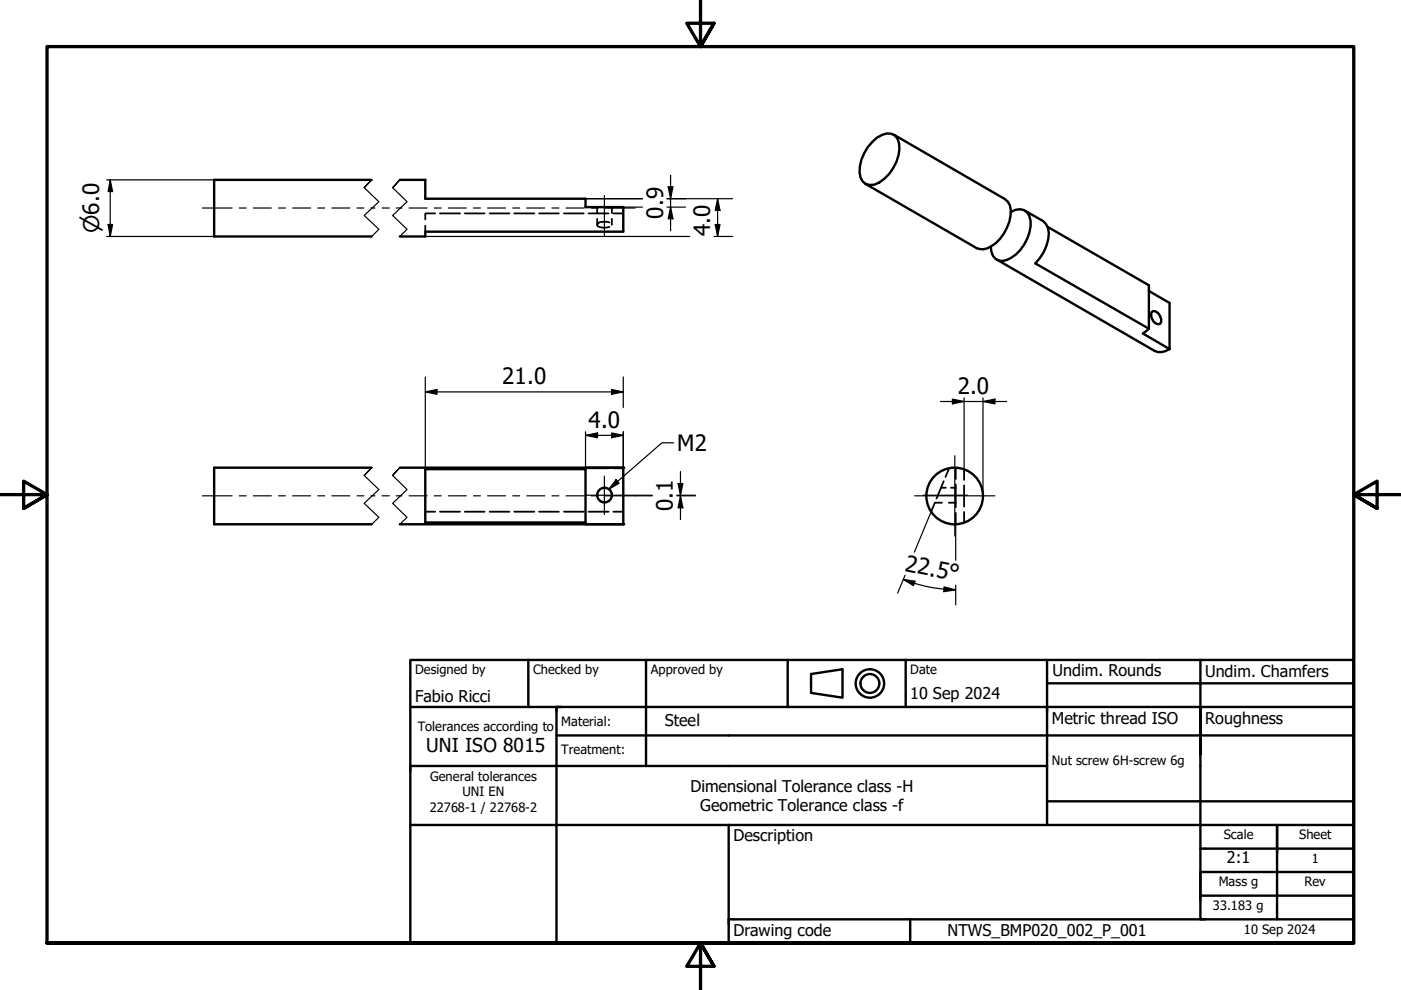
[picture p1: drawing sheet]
<svg xmlns="http://www.w3.org/2000/svg" width="297mm" height="210mm" viewBox="0 0 297 210" stroke-linecap="round" stroke-linejoin="round" font-family="sans-serif">
<!-- layer: Hidden (ISO) -->
<g fill="none" stroke="#000" stroke-width=".38">
<path d="M90.2 47.9v1.2M92.3 45.2h-2.1v1.3M93.3 45.2h4.2M98.6 45.2h4.1M103.8 45.2h4.2M109 45.2h4.3M114.3 45.2h4.2M119.6 45.2h4.2M124.8 45.2h4.2M126.6 47.7l.1 .3a3.1 3.1 0 0 0 2.5 .1M126.6 43.9v1.3M126.6 46.4v1.3"/>
<path d="M129.2 47.2a3.6 3.6 0 0 0-2.5 .1l-.1 .4M129.7 43.9v1.3M129.7 46.4v1.3M130 45.2h2.1M90.2 99.4v.1M92.3 99.3h-2.1M93.3 99.3h4.2M98.6 99.3h4.1M103.8 99.3h4.2M109 99.3h4.3M114.3 99.3h4.2M119.6 99.3h4.2"/>
<path d="M124.8 99.3h4.2M130 99.3h2.1M201.2 99.3l-.7 1.8M202.6 99.2v2.4M204.4 99.5v2.3M90.2 108.5h2.1M93.3 108.5h4.2M98.6 108.5h4.1M103.8 108.5h4.2M109 108.5h4.3M114.3 108.5h4.2M119.6 108.5h4.2"/>
<path d="M124.8 108.5h4.2M130 108.5h2.1M198.2 106.7l-.8 1.8M198.2 106.6h1.5M199.5 103.4h1M200.1 102l-1.5 3.7M201.2 106.6h1.4M201.6 103.4h1M202.6 102.7v4.8M202.6 108.7v2.5M204.4 102.9v4.5M204.4 108.6v2.2"/>
</g>
<!-- layer: Break Line (ISO) -->
<path d="M77.2 39.8l1.6-1.7-1.6 1.7 3.1 3-3.1 2.9 3.1 2.9-1.5 1.5M83.2 39.8l1.6-1.7-1.6 1.7 3.1 3-3.1 2.9 3.1 2.9-1.5 1.5M77.2 100.8l1.6-1.6-1.6 1.6 3.1 3-3.1 2.9 3.1 3-1.5 1.5M83.2 100.8l1.6-1.6-1.6 1.6 3.1 3-3.1 2.9 3.1 3-1.5 1.5" fill="none" stroke="#000" stroke-width=".25"/>
<!-- layer: Visible (ISO) -->
<g fill="none" stroke="#000" stroke-width=".51">
<path d="M78.8 38.1h-33.4v12h33.4M84.8 38.1h5.4v4h33.9v1.8h8v5.2h-41.9v1h-5.4M184.9 30.1a4.6 4.6 0 0 1 4.1-1.7 2.82 2.82 0 0 1 1.7 3.3 9.2 9.2 0 0 1-5.3 7.5 2.43 2.43 0 0 1-3.2-2.7 8.8 8.8 0 0 1 2.7-6.4zM189.5 28.5l23.5 13.7a3.2 3.2 0 0 1 1.2 3.6 8.3 8.3 0 0 1-5.7 7.1l-1.4-.3-23.6-13.6M211.3 55l33.5 19.4a3.2 3.2 0 0 0 3.2-.4M214.3 44.9a2.51 2.51 0 0 1 2.7-.4 2.51 2.51 0 0 1 1.5 2.3 8.8 8.8 0 0 1-5.1 8.4 2.25 2.25 0 0 1-3.2-1.9l-.1-1M217.3 44.7l3.8 2.1a3.5 3.5 0 0 1 1.1 3.9 9.9 9.9 0 0 1-2.7 5.2l24.1 13.8M222.1 48.1l21.5 12.4v9.2M243.6 69.7l-1.3 1 5.7 3.3M243.6 61.7l4.4 2.5v9.8M244.2 66.2l.3-.3a1.89 1.89 0 0 1 1.4 2.8 1.82 1.82 0 0 1-1.7-2.5zM78.8 99.2h-33.4v12h33.4"/>
<path d="M84.8 99.2h47.3M90.2 99.5h33.9v11.3h-33.9zM124.1 99.5v-.3h8v12h-8v-.4M84.8 111.2h47.3"/>
<circle cx="128.2" cy="105" r="1.56"/>
<circle cx="202.4" cy="105.2" r="6"/>
</g>
<g fill="#000">
<circle cx="132.1" cy="99.2" r=".25"/>
<circle cx="132.1" cy="111.2" r=".25"/>
</g>
<!-- layer: Border (ISO) -->
<path d="M148.5 -.1v10l-2.9-5h5.8l-2.9 5 2.9-5M0 104.9h10l-5-2.9v5.8l5-2.9-5 2.9M297 104.9h-10l5-2.9v5.8l-5-2.9 5 2.9M10 199.9v-190h277v190h-277h277M151.4 204.9l-2.9-5 2.9 5h-5.8l2.9-5v10" fill="none" stroke="#000" stroke-width=".7"/>
<!-- layer: Title (ISO) -->
<g fill="none" stroke="#000" stroke-width=".51">
<path d="M87 139.9h200v60h-200zM112 139.9v10M137 139.9v22.5M167 139.9v10M192 139.9v10M222 139.9v11M254.5 139.9v10M87 149.9h200M118 155.9h169M118 149.9v25h169M119 149.9h-1v1M172 142.9l6.6-1v6l-6.6-1z"/>
<path d="M222 149.9v25M222 144.9h65M254.5 159.9v-10v45M87 174.9h31v25h-49M154.5 174.9v25M222 162.4h-135v1M222 169.9h65M254.5 179.9h32.5M270.8 174.9v20M154.5 194.9h132.5M193 194.9v5M287 189.9h-32.5v1"/>
<path d="M287 184.9h-32.5v5"/>
<circle cx="184.4" cy="144.9" r="3"/>
<circle cx="184.4" cy="144.9" r="2"/>
</g>
<!-- layer: 0 -->
<path d="M88 149.9h50M270.8 174.9h5M154.5 194.9h1M255.8 184.9h4.9" fill="none" stroke="#000" stroke-width=".21"/>
<!-- layer: Symbol (ISO) -->
<path d="M142.8 93.9h-2.5l-11.2 9.8M130.6 101.7l.7 .8-2.2 1.2z" fill="none" stroke="#000" stroke-width=".25"/>
<path d="M130.6 101.7l.7 .8-2.2 1.2z" fill="#000"/>
<!-- layer: Dimension (ISO) -->
<g fill="none" stroke="#000" stroke-width=".25">
<path d="M22.6 38.1h22.8M23.4 38.1l.5 2.5h-1zM23.4 38.1v12M141.7 39.6h1l-.5 2.5zM142.2 37.1v11.8M22.6 50.1h22.8M22.9 47.6h1l-.5 2.5zM90.2 50.1h37.9M124.1 42.1h4M128.3 50.1h17.9M128.3 42.1h7.9M132.1 43.9h4.1"/>
<path d="M141.4 43.9h4M141.4 42.1h13.9M142.2 43.9l.5 2.5h-1zM151.4 50.1h3.9M151.6 47.6h1.1l-.6 2.5zM152.1 42.1l.6 2.5h-1.1zM152.1 42.1v8M90.2 79.9v19.6M132.1 79.9v6.5M90.2 83.1l2.4-.5v1zM90.2 83.1h41.9M124.1 92.3l2.6-.5v1z"/>
<path d="M124.1 92.3h8M124.1 91.5v8M129.7 91.8l2.4 .5-2.4 .5zM129.7 82.6l2.4 .5-2.4 .5zM132.1 91.5v7.7M144.3 100v10.1M199.4 85.1h14M201.9 84.6l2.5 .5-2.5 .5zM204.4 84.4v15.1M208.4 85.1l2.5-.5v1zM208.4 84.4v20.7M132.2 105h6.1"/>
<path d="M134.7 105.1h3.6M143.5 105.1h3.9M143.5 105h3.9M143.8 102.5h1l-.5 2.5zM144.3 105.1l.5 2.6h-1zM197.4 108.5l-3.5 8.6M202.6 111.2v7.6M191.5 122.8l2.5 .4-.3 1zM191.5 122.8l2.4 .9M191.9 122l-1.6 3.8M193.8 123.6a29.1 29.1 0 0 0 6.3 1.3M200.1 124.9l2.5 .2"/>
<path d="M200.2 124.4l2.4 .7-2.5 .3zM202.6 124.1v4.1"/>
</g>
<g fill="#000">
<path d="M141.7 39.6h1l-.5 2.5zM22.9 47.6h1l-.5 2.5zM23.4 38.1l.5 2.5h-1zM142.2 43.9l.5 2.5h-1zM151.6 47.6h1.1l-.6 2.5zM152.1 42.1l.6 2.5h-1.1zM90.2 83.1l2.4-.5v1zM124.1 92.3l2.6-.5v1zM129.7 91.8l2.4 .5-2.4 .5zM129.7 82.6l2.4 .5-2.4 .5zM201.9 84.6l2.5 .5-2.5 .5zM208.4 85.1l2.5-.5v1z"/>
<path d="M143.8 102.5h1l-.5 2.5zM144.3 105.1l.5 2.6h-1zM191.5 122.8l2.5 .4-.3 1zM200.2 124.4l2.4 .7-2.5 .3z"/>
</g>
<!-- layer: Center Mark (ISO) -->
<path d="M202.4 96.6v17M124.1 105h8.1M128.1 100.9v8.2M193.9 105.1h17" fill="none" stroke="#000" stroke-width=".25"/>
<!-- layer: Centerline (ISO) -->
<g fill="none" stroke="#000" stroke-width=".25">
<path d="M42.9 44.1h6.3M50.7 44.1h1.5M53.7 44.1h3.8M59.1 44.1h1.4M62 44.1h3.8M67.4 44.1h1.4M70.4 44.1h3.8M75.7 44.1h1.5M78.7 44.1h.8M81 44.1h1.5M84 44.1h1.2M86.7 44.1h3.9"/>
<path d="M92.1 44.1h1.4M95.1 44.1h3.8M100.4 44.1h1.5M103.4 44.1h3.8M108.7 44.1h1.5M111.7 44.1h3.8M117 44.1h1.5M120 44.1h3.8M125.3 44.1h1.5M128.1 41.4v8.7M128.3 44.1h6.4M42.9 105.1h6.3"/>
<path d="M50.7 105.1h1.5M53.7 105.1h3.8M59.1 105.1h1.4M62 105.1h3.8M67.4 105.1h1.4M70.4 105.1h3.8M75.7 105.1h1.5M78.7 105.1h.8M81 105.1h1.5M84 105.1h1.2M86.7 105.1h3.9M92.1 105.1h1.4"/>
<path d="M95.1 105.1h3.8M100.4 105.1h1.5M103.4 105.1h3.8M108.7 105.1h1.5M111.7 105.1h3.8M117 105.1h1.5M120 105.1h3.8M125.3 105.1h1.5M128.3 105.1h6.4M195.7 105h9.4"/>
</g>
<g font-size="4.8">
<text x="140.6" y="46.4" transform="rotate(-90 140.6 46.4)">0.9</text>
<text x="150.6" y="50" transform="rotate(-90 150.6 50)">4.0</text>
<text x="106.5" y="81.5">21.0</text>
<text x="203.1" y="83.5">2.0</text>
<text x="124.8" y="90.7">4.0</text>
<text x="143.6" y="95.7">M2</text>
<text x="142.7" y="108.4" transform="rotate(-90 142.7 108.4)">0.1</text>
<text x="191.7" y="121.1" transform="rotate(11 191.7 121.1)">22.5°</text>
</g>
<text font-size="4.6" x="21" y="49.4" transform="rotate(-90 21 49.4)">⌀6.0</text>
<text font-size="4.1" x="90.4" y="159.5">UNI ISO 8015</text>
<g font-size="3.4">
<text x="223.1" y="143.4">Undim. Rounds</text>
<text x="255.5" y="143.5">Undim. Chamfers</text>
<text x="88" y="148.9">Fabio Ricci</text>
<text x="193" y="148.2">10 Sep 2024</text>
<text x="141" y="154">Steel</text>
<text x="223" y="153.5">Metric thread ISO</text>
<text x="255.5" y="153.5">Roughness</text>
<text x="146.4" y="167.9">Dimensional Tolerance class -H</text>
<text x="148.5" y="172">Geometric Tolerance class -f</text>
<text x="155.5" y="178.4">Description</text>
<text x="260.1" y="183">2:1</text>
<text x="155.5" y="198.5">Drawing code</text>
<text x="200.9" y="198.4">NTWS_BMP020_002_P_001</text>
</g>
<g font-size="2.7">
<text x="88" y="143">Designed by</text>
<text x="113" y="143">Checked by</text>
<text x="138" y="143">Approved by</text>
<text x="193" y="142.9">Date</text>
<text x="88.6" y="155">Tolerances according to</text>
<text x="119" y="154">Material:</text>
<text x="119" y="159.9">Treatment:</text>
<text x="91.2" y="165.5">General tolerances</text>
<text x="223" y="162.2">Nut screw 6H-screw 6g</text>
<text x="91.1" y="172.1">22768-1 / 22768-2</text>
<text x="98" y="168.8">UNI EN</text>
<text x="259.5" y="178">Scale</text>
<text x="275.5" y="178">Sheet</text>
<text x="278.1" y="182.9">1</text>
<text x="258.4" y="187.9">Mass g</text>
<text x="276.6" y="187.9">Rev</text>
<text x="257.2" y="192.9">33.183 g</text>
<text x="263.7" y="198">10 Sep 2024</text>
</g>
</svg>
